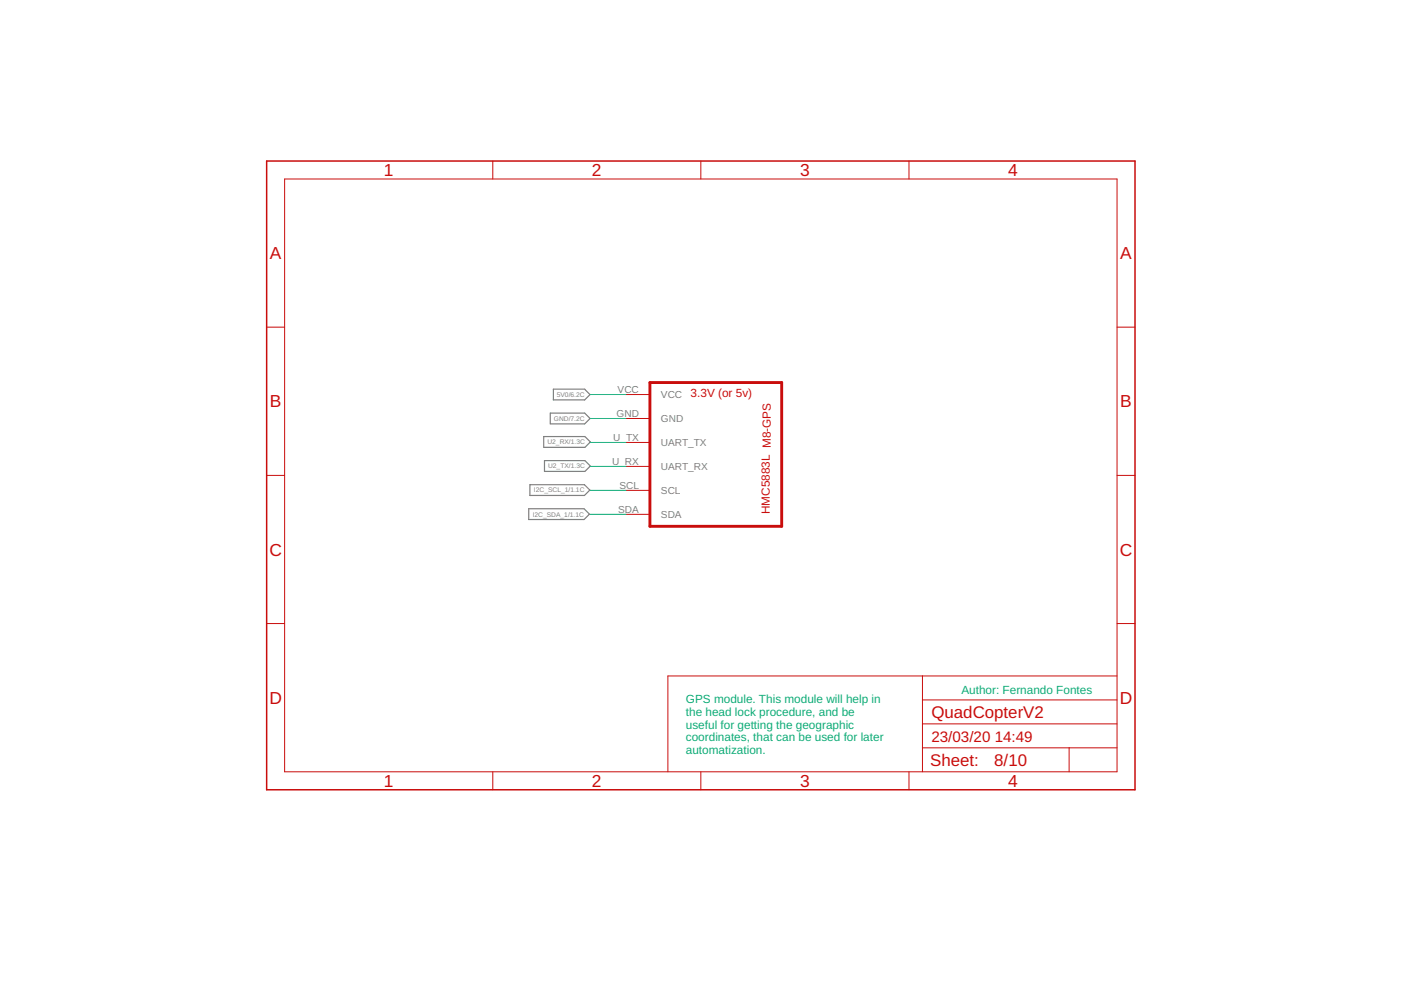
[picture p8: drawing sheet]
<svg xmlns="http://www.w3.org/2000/svg" width="297mm" height="210mm" viewBox="0 0 297 210" stroke-linecap="round" stroke-linejoin="round" font-family="sans-serif">
<path d="M115.3 92.6h8.7l1.2 1.1-1.2 1.1h-8.7zM115.4 97.7h8.6l1.2 1.1-1.2 1.1h-8.6zM116.7 87.6h7.3l1.1 1.1-1.1 1.2h-7.3zM117.3 82.5h6.7l1.1 1.2-1.1 1.1h-6.7zM112.1 107.9h11.7l1.2 1.1-1.2 1.2h-11.7zM112.4 102.8h11.5l1.2 1.1-1.2 1.2h-11.5z" fill="none" stroke="#808080" stroke-width=".25"/>
<path d="M137.8 81.1h27.9v30.5h-27.9z" fill="none" stroke="#c90d0c" stroke-width=".61"/>
<g fill="none" stroke="#c90d0c" stroke-width=".21">
<path d="M60.3 38h176.5v125.6h-176.5zM104.5 34.1v3.9M148.6 34.1v3.9M192.7 34.1v3.9M56.5 69.4h3.8M236.8 69.4h3.8M132.7 83.7h5.1M132.7 88.7h5.1M132.7 93.8h5.1M132.7 98.9h5.1M56.5 100.8h3.8M132.7 104h5.1"/>
<path d="M132.7 109.1h5.1M236.8 100.8h3.8M56.5 132.2h3.8M236.8 132.2h3.8M195.6 158.6h41.2M195.6 143.3v20.3M195.6 153.5h41.2M195.6 148.4h41.2M226.7 158.6v5M236.8 143.3h-95.2v20.3M104.5 163.6v3.8M148.6 163.6v3.8"/>
<path d="M192.7 163.6v3.8"/>
</g>
<path d="M56.5 34.1h184.1v133.3h-184.1z" fill="none" stroke="#c90d0c" stroke-width=".32"/>
<path d="M125.1 83.7h7.6M125.1 93.8h7.6M125.1 98.9h7.6M125.1 88.7h7.6M125.1 104h7.6M125.1 109.1h7.6" fill="none" stroke="#0dab76" stroke-width=".21"/>
<g font-size="3.7" fill="#c90d0c">
<text x="81.4" y="37.3">1</text>
<text x="125.5" y="37.3">2</text>
<text x="169.6" y="37.3">3</text>
<text x="213.8" y="37.3">4</text>
<text x="57.2" y="54.9">A</text>
<text x="237.5" y="54.9">A</text>
<text x="57.2" y="86.4">B</text>
<text x="237.5" y="86.4">B</text>
<text x="57.1" y="117.8">C</text>
<text x="237.4" y="117.8">C</text>
<text x="57.1" y="149.2">D</text>
<text x="237.4" y="149.2">D</text>
<text x="81.4" y="166.8">1</text>
<text x="125.5" y="166.8">2</text>
<text x="169.6" y="166.8">3</text>
<text x="213.8" y="166.8">4</text>
</g>
<g font-size="3.6" fill="#c90d0c">
<text x="197.5" y="152.2">QuadCopterV2</text>
<text x="197.2" y="162.5">Sheet:</text>
<text x="210.8" y="162.4">8/10</text>
</g>
<g font-size="3.2" fill="#c90d0c">
<text x="197.5" y="157.3">23/03/20</text>
<text x="210.9" y="157.3">14:49</text>
</g>
<g font-size="2.5" fill="#c90d0c">
<text x="146.4" y="84.2">3.3V (or 5v)</text>
<text x="163.2" y="109" transform="rotate(-90 163.2 109)">HMC5883L M8-GPS</text>
</g>
<g font-size="2.5" fill="#0dab76">
<text x="145.4" y="149.2">GPS module. This module will help in</text>
<text x="203.8" y="147.1">Author: Fernando Fontes</text>
<text x="145.4" y="151.8">the head lock procedure, and be</text>
<text x="145.4" y="154.5">useful for getting the geographic</text>
<text x="145.4" y="157.2">coordinates, that can be used for later</text>
<text x="145.4" y="159.8">automatization.</text>
</g>
<g font-size="2.1" fill="#808080">
<text x="131" y="83.3">VCC</text>
<text x="130.7" y="88.4">GND</text>
<text x="140.1" y="84.4">VCC</text>
<text x="140.1" y="89.5">GND</text>
<text x="130" y="93.5">U_TX</text>
<text x="140.1" y="94.6">UART_TX</text>
<text x="129.8" y="98.5">U_RX</text>
<text x="140.1" y="99.6">UART_RX</text>
<text x="131.3" y="103.6">SCL</text>
<text x="140.1" y="104.7">SCL</text>
<text x="131.1" y="108.7">SDA</text>
<text x="140.1" y="109.8">SDA</text>
</g>
<g font-size="1.4" fill="#808080">
<text x="117.4" y="89.2">GND/7.2C</text>
<text x="118.1" y="84.2">5V0/6.2C</text>
<text x="116.1" y="94.2">U2_RX/1.3C</text>
<text x="116.2" y="99.3">U2_TX/1.3C</text>
<text x="113.2" y="104.4">I2C_SCL_1/1.1C</text>
<text x="112.9" y="109.5">I2C_SDA_1/1.1C</text>
</g>
</svg>
